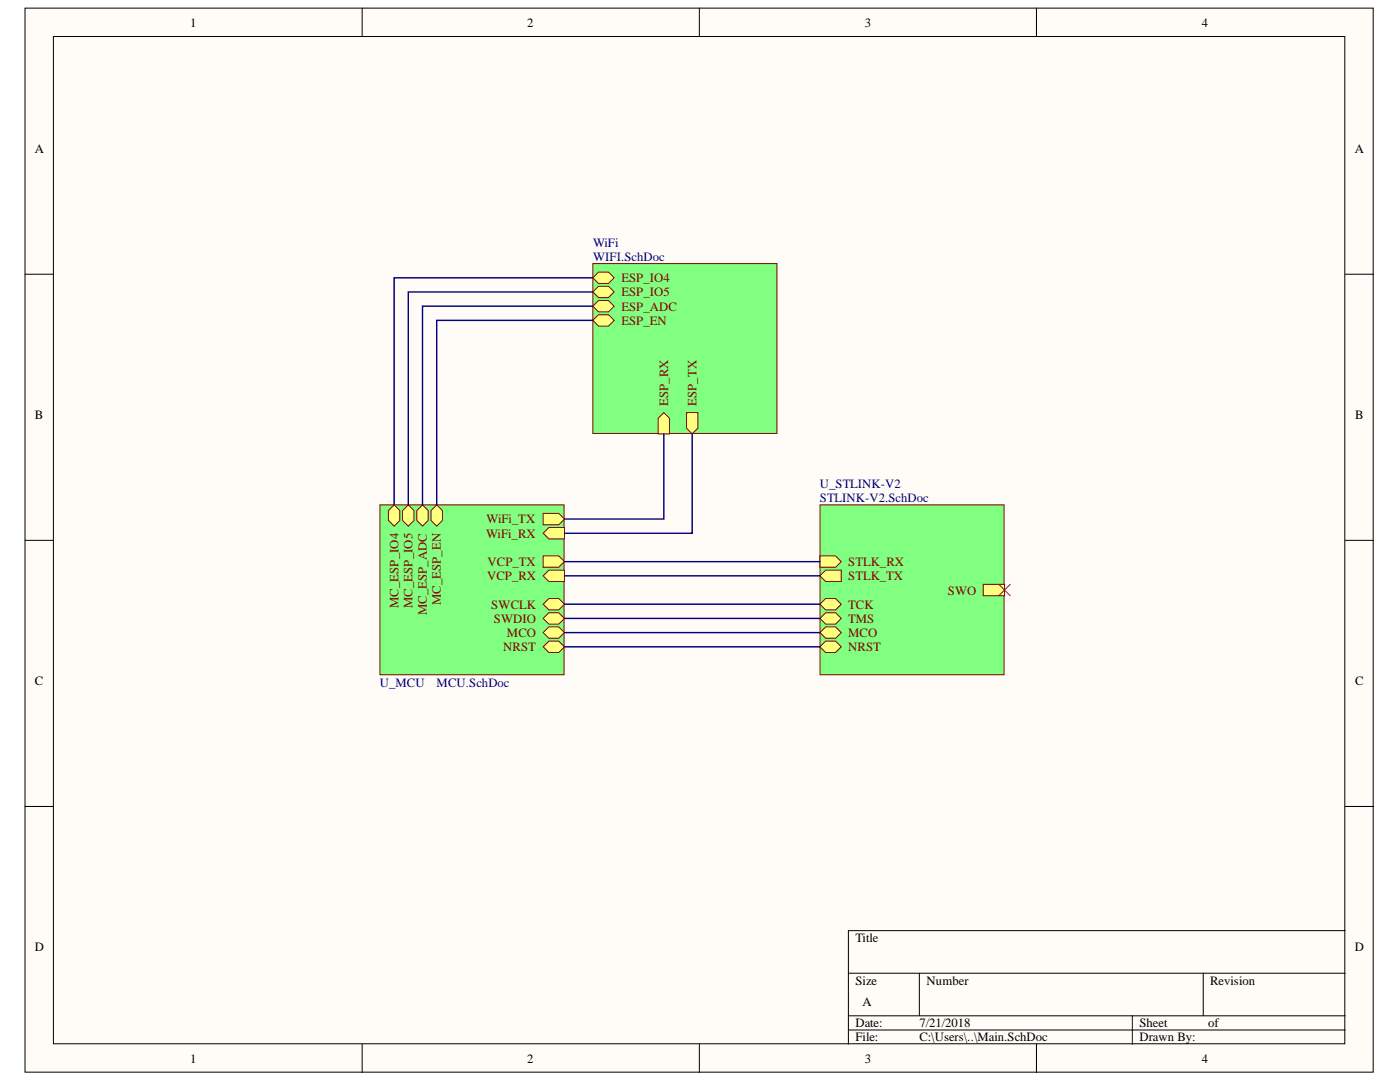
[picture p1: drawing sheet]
<svg xmlns="http://www.w3.org/2000/svg" width="279mm" height="216mm" viewBox="0 0 279 216" stroke-linecap="round" stroke-linejoin="round" font-family="sans-serif">
<g fill="#fffcf8" stroke="#000" stroke-width=".2">
<path d="M5 1.6h269.1v212.3h-269.1z"/>
<path d="M10.7 7.3h257.7v201h-257.7z"/>
</g>
<g fill="none" stroke="#000" stroke-width=".2">
<path d="M72.3 1.6v5.7M139.6 1.6v5.7M206.9 1.6v5.7M5 54.7h5.7M268.5 54.7h5.6M5 107.8h5.7M268.5 107.8h5.6M5 160.9h5.7M268.5 160.9h5.6M169.3 194.2h99.2M183.5 194.2v8.5M240.1 194.2v8.5"/>
<path d="M268.5 185.7h-99.2v22.7M72.3 208.4v5.6M139.6 208.4v5.6M169.3 202.7h99.2M169.3 205.5h99.2M206.9 208.4v5.6M226 202.7v5.7"/>
</g>
<path d="M75.8 100.7h36.8v33.9h-36.8z" fill="#80ff80" stroke="#800000" stroke-width=".2"/>
<path d="M108.4 110.9h3.1l1.1 1.2-1.1 1.1h-3.1z" fill-rule="evenodd" fill="#ffff80"/>
<path d="M108.4 110.9h3.1l1.1 1.2-1.1 1.1h-3.1z" fill="none" stroke="#800000" stroke-width=".2"/>
<path d="M108.4 114.9l1.1-1.1h3.1v2.2h-3.1z" fill-rule="evenodd" fill="#ffff80"/>
<path d="M108.4 114.9l1.1-1.1h3.1v2.2h-3.1z" fill="none" stroke="#800000" stroke-width=".2"/>
<path d="M108.4 120.6l1.1-1.2h2l1.1 1.2-1.1 1.1h-2z" fill-rule="evenodd" fill="#ffff80"/>
<path d="M108.4 120.6l1.1-1.2h2l1.1 1.2-1.1 1.1h-2z" fill="none" stroke="#800000" stroke-width=".2"/>
<path d="M108.4 123.4l1.1-1.1h2l1.1 1.1-1.1 1.1h-2z" fill-rule="evenodd" fill="#ffff80"/>
<path d="M108.4 123.4l1.1-1.1h2l1.1 1.1-1.1 1.1h-2z" fill="none" stroke="#800000" stroke-width=".2"/>
<path d="M108.4 126.2l1.1-1.1h2l1.1 1.1-1.1 1.2h-2z" fill-rule="evenodd" fill="#ffff80"/>
<path d="M108.4 126.2l1.1-1.1h2l1.1 1.1-1.1 1.2h-2z" fill="none" stroke="#800000" stroke-width=".2"/>
<path d="M108.4 129.1l1.1-1.2h2l1.1 1.2-1.1 1.1h-2z" fill-rule="evenodd" fill="#ffff80"/>
<path d="M108.4 129.1l1.1-1.2h2l1.1 1.2-1.1 1.1h-2z" fill="none" stroke="#800000" stroke-width=".2"/>
<path d="M108.4 102.4h3.1l1.1 1.2-1.1 1.1h-3.1z" fill-rule="evenodd" fill="#ffff80"/>
<path d="M108.4 102.4h3.1l1.1 1.2-1.1 1.1h-3.1z" fill="none" stroke="#800000" stroke-width=".2"/>
<path d="M108.4 106.4l1.1-1.1h3.1v2.2h-3.1z" fill-rule="evenodd" fill="#ffff80"/>
<path d="M108.4 106.4l1.1-1.1h3.1v2.2h-3.1z" fill="none" stroke="#800000" stroke-width=".2"/>
<path d="M77.5 101.9l1.2-1.2 1.1 1.2v2l-1.1 1.1-1.2-1.1z" fill-rule="evenodd" fill="#ffff80"/>
<path d="M77.5 101.9l1.2-1.2 1.1 1.2v2l-1.1 1.1-1.2-1.1z" fill="none" stroke="#800000" stroke-width=".2"/>
<path d="M80.4 101.9l1.1-1.2 1.1 1.2v2l-1.1 1.1-1.1-1.1z" fill-rule="evenodd" fill="#ffff80"/>
<path d="M80.4 101.9l1.1-1.2 1.1 1.2v2l-1.1 1.1-1.1-1.1z" fill="none" stroke="#800000" stroke-width=".2"/>
<path d="M83.2 101.9l1.1-1.2 1.2 1.2v2l-1.2 1.1-1.1-1.1z" fill-rule="evenodd" fill="#ffff80"/>
<path d="M83.2 101.9l1.1-1.2 1.2 1.2v2l-1.2 1.1-1.1-1.1z" fill="none" stroke="#800000" stroke-width=".2"/>
<path d="M86 101.9l1.2-1.2 1.1 1.2v2l-1.1 1.1-1.2-1.1z" fill-rule="evenodd" fill="#ffff80"/>
<path d="M86 101.9l1.2-1.2 1.1 1.2v2l-1.1 1.1-1.2-1.1z" fill="none" stroke="#800000" stroke-width=".2"/>
<path d="M163.6 100.7h36.8v33.9h-36.8z" fill="#80ff80" stroke="#800000" stroke-width=".2"/>
<path d="M163.6 110.9h3.2l1.1 1.2-1.1 1.1h-3.2z" fill-rule="evenodd" fill="#ffff80"/>
<path d="M163.6 110.9h3.2l1.1 1.2-1.1 1.1h-3.2z" fill="none" stroke="#800000" stroke-width=".2"/>
<path d="M163.6 114.9l1.2-1.1h3.1v2.2h-3.1z" fill-rule="evenodd" fill="#ffff80"/>
<path d="M163.6 114.9l1.2-1.1h3.1v2.2h-3.1z" fill="none" stroke="#800000" stroke-width=".2"/>
<path d="M163.6 120.6l1.2-1.2h2l1.1 1.2-1.1 1.1h-2z" fill-rule="evenodd" fill="#ffff80"/>
<path d="M163.6 120.6l1.2-1.2h2l1.1 1.2-1.1 1.1h-2z" fill="none" stroke="#800000" stroke-width=".2"/>
<path d="M163.6 123.4l1.2-1.1h2l1.1 1.1-1.1 1.1h-2z" fill-rule="evenodd" fill="#ffff80"/>
<path d="M163.6 123.4l1.2-1.1h2l1.1 1.1-1.1 1.1h-2z" fill="none" stroke="#800000" stroke-width=".2"/>
<path d="M163.6 126.2l1.2-1.1h2l1.1 1.1-1.1 1.2h-2z" fill-rule="evenodd" fill="#ffff80"/>
<path d="M163.6 126.2l1.2-1.1h2l1.1 1.1-1.1 1.2h-2z" fill="none" stroke="#800000" stroke-width=".2"/>
<path d="M163.6 129.1l1.2-1.2h2l1.1 1.2-1.1 1.1h-2z" fill-rule="evenodd" fill="#ffff80"/>
<path d="M163.6 129.1l1.2-1.2h2l1.1 1.2-1.1 1.1h-2z" fill="none" stroke="#800000" stroke-width=".2"/>
<path d="M196.2 116.6h4.3v2.3h-4.3z" fill-rule="evenodd" fill="#ffff80"/>
<path d="M196.2 116.6h4.3v2.3h-4.3z" fill="none" stroke="#800000" stroke-width=".2"/>
<path d="M118.3 52.6h36.8v33.9h-36.8z" fill="#80ff80" stroke="#800000" stroke-width=".2"/>
<path d="M131.3 83.5l1.2-1.2 1.1 1.2v3.1h-2.3z" fill-rule="evenodd" fill="#ffff80"/>
<path d="M131.3 83.5l1.2-1.2 1.1 1.2v3.1h-2.3z" fill="none" stroke="#800000" stroke-width=".2"/>
<path d="M137 82.3h2.3v3.1l-1.2 1.2-1.1-1.2z" fill-rule="evenodd" fill="#ffff80"/>
<path d="M137 82.3h2.3v3.1l-1.2 1.2-1.1-1.2z" fill="none" stroke="#800000" stroke-width=".2"/>
<path d="M118.3 55.4l1.1-1.1h2l1.2 1.1-1.2 1.2h-2z" fill-rule="evenodd" fill="#ffff80"/>
<path d="M118.3 55.4l1.1-1.1h2l1.2 1.1-1.2 1.2h-2z" fill="none" stroke="#800000" stroke-width=".2"/>
<path d="M118.3 58.3l1.1-1.2h2l1.2 1.2-1.2 1.1h-2z" fill-rule="evenodd" fill="#ffff80"/>
<path d="M118.3 58.3l1.1-1.2h2l1.2 1.2-1.2 1.1h-2z" fill="none" stroke="#800000" stroke-width=".2"/>
<path d="M118.3 61.1l1.1-1.1h2l1.2 1.1-1.2 1.1h-2z" fill-rule="evenodd" fill="#ffff80"/>
<path d="M118.3 61.1l1.1-1.1h2l1.2 1.1-1.2 1.1h-2z" fill="none" stroke="#800000" stroke-width=".2"/>
<path d="M118.3 63.9l1.1-1.1h2l1.2 1.1-1.2 1.2h-2z" fill-rule="evenodd" fill="#ffff80"/>
<path d="M118.3 63.9l1.1-1.1h2l1.2 1.1-1.2 1.2h-2z" fill="none" stroke="#800000" stroke-width=".2"/>
<path d="M199.3 116.6l2.3 2.3M201.6 116.6l-2.3 2.3" fill="none" stroke="#f00" stroke-width=".2"/>
<path d="M118.3 58.3h-36.8v42.4M118.3 55.4h-39.6v45.3M118.3 63.9h-31.1v36.8M118.3 61.1h-34v39.6M132.5 86.6v17h-19.9M138.1 86.6v19.8h-25.5M112.6 112.1h51M112.6 114.9h51M112.6 129.1h51M112.6 126.2h51M112.6 120.6h51M112.6 123.4h51" fill="none" stroke="#000080" stroke-width=".28"/>
<g font-size="2.5">
<text x="38" y="5.3">1</text>
<text x="105.2" y="5.3">2</text>
<text x="172.6" y="5.3">3</text>
<text x="239.8" y="5.3">4</text>
<text x="6.9" y="30.4">A</text>
<text x="270.4" y="30.4">A</text>
<text x="6.9" y="83.5">B</text>
<text x="270.5" y="83.5">B</text>
<text x="6.9" y="136.6">C</text>
<text x="270.5" y="136.6">C</text>
<text x="6.9" y="189.8">D</text>
<text x="170.7" y="188">Title</text>
<text x="270.4" y="189.8">D</text>
<text x="170.7" y="196.5">Size</text>
<text x="184.9" y="196.5">Number</text>
<text x="241.5" y="196.5">Revision</text>
<text x="172.2" y="200.7">A</text>
<text x="170.7" y="205">Date:</text>
<text x="170.7" y="207.8">File:</text>
<text x="183.5" y="205">7/21/2018</text>
<text x="183.5" y="207.8">C:\Users\..\Main.SchDoc</text>
<text x="227.4" y="205">Sheet</text>
<text x="227.4" y="207.8">Drawn By:</text>
<text x="241.1" y="205">of</text>
<text x="38" y="212.1">1</text>
<text x="105.2" y="212.1">2</text>
<text x="172.6" y="212.1">3</text>
<text x="239.8" y="212.1">4</text>
</g>
<g font-size="2.5" fill="#000080">
<text x="118.4" y="49.2">WiFi</text>
<text x="118.4" y="52">WIFI.SchDoc</text>
<text x="163.6" y="97.3">U_STLINK-V2</text>
<text x="163.6" y="100.2">STLINK-V2.SchDoc</text>
<text x="75.8" y="137">U_MCU</text>
<text x="87.1" y="137">MCU.SchDoc</text>
</g>
<g font-size="2.5" fill="#800000">
<text x="124" y="56.3">ESP_IO4</text>
<text x="124" y="59.1">ESP_IO5</text>
<text x="124" y="62">ESP_ADC</text>
<text x="124" y="64.8">ESP_EN</text>
<text x="133.3" y="80.9" transform="rotate(-90 133.3 80.9)">ESP_RX</text>
<text x="139" y="80.9" transform="rotate(-90 139 80.9)">ESP_TX</text>
<text x="97" y="107.3">WiFi_RX</text>
<text x="97.1" y="104.4">WiFi_TX</text>
<text x="97.3" y="113">VCP_TX</text>
<text x="169.3" y="113">STLK_RX</text>
<text x="97.2" y="115.8">VCP_RX</text>
<text x="169.3" y="115.8">STLK_TX</text>
<text x="189.2" y="118.6">SWO</text>
<text x="79.5" y="121.3" transform="rotate(-90 79.5 121.3)">MC_ESP_IO4</text>
<text x="82.3" y="121.3" transform="rotate(-90 82.3 121.3)">MC_ESP_IO5</text>
<text x="85.2" y="122.8" transform="rotate(-90 85.2 122.8)">MC_ESP_ADC</text>
<text x="88" y="120.8" transform="rotate(-90 88 120.8)">MC_ESP_EN</text>
<text x="98" y="121.4">SWCLK</text>
<text x="98.6" y="124.2">SWDIO</text>
<text x="169.3" y="121.4">TCK</text>
<text x="169.3" y="124.2">TMS</text>
<text x="100.4" y="129.9">NRST</text>
<text x="101.2" y="127.1">MCO</text>
<text x="169.3" y="127.1">MCO</text>
<text x="169.3" y="129.9">NRST</text>
</g>
</svg>
